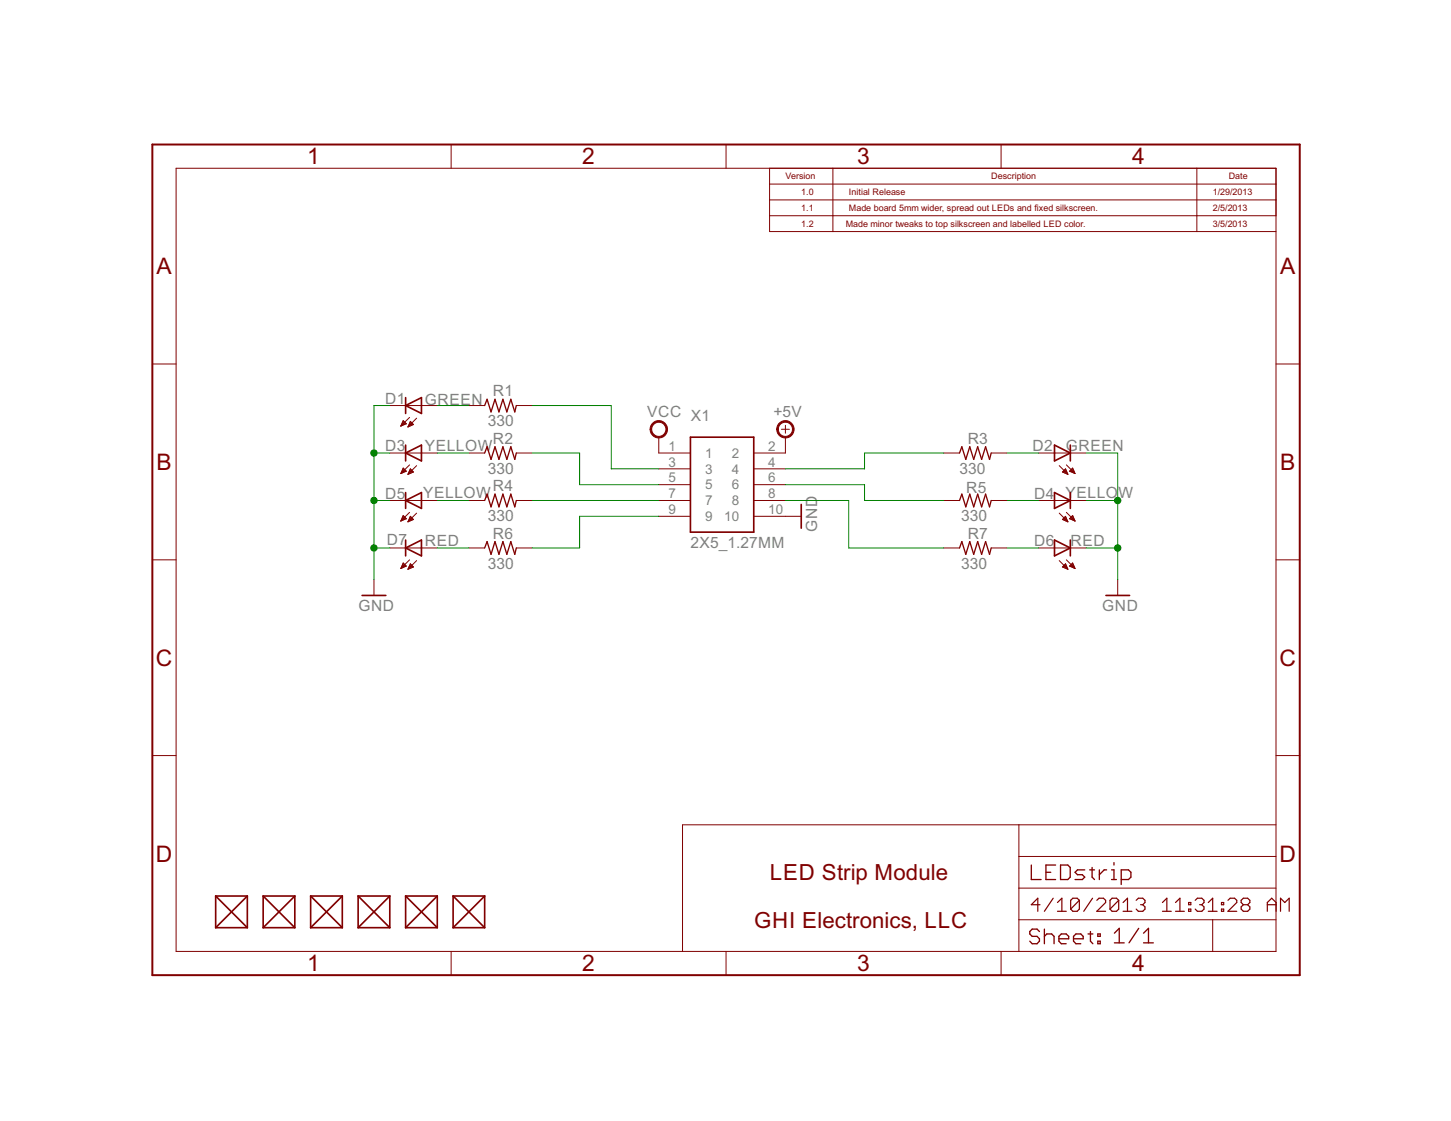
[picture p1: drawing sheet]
<svg xmlns="http://www.w3.org/2000/svg" width="279mm" height="216mm" viewBox="0 0 279 216" stroke-linecap="round" stroke-linejoin="round" font-family="sans-serif">
<g fill="none" stroke="#800000" stroke-width=".19">
<path d="M33.9 32.4h211.8v150.8h-211.8zM86.9 27.8v4.6M139.8 27.8v4.6M148.2 35.5h97.5M148.2 38.5h97.5M148.2 32.4v12.2h97.5M160.4 32.4v12.2M192.8 27.8v4.6M230.5 32.4v12.2M148.2 41.6h97.5M29.3 70.1h4.6M75.1 78.1h9.1"/>
<path d="M90.3 78.1h3M99.4 78.1h3.1M245.7 70.1h4.6M75.1 87.2h9.1M75.1 96.4h9.1M77.2 82h.1M77.2 91.1h.2M77.3 81.9h.3M77.3 91h.5M77.3 81.7h.6M77.4 90.8h.7M77.4 99.9h.8"/>
<path d="M77.4 81.6h.8M77.4 90.7h.7M77.4 99.7h.7M77.4 81.4h.7M77.5 90.5h.5M77.5 99.6h.4M77.5 81.3h.4M77.6 90.4h.3M77.6 99.4h.2M77.6 81.1h.2M77.6 90.2h.1M77.6 81l.7 .6-1.1 .5z"/>
<path d="M77.6 90.1l.7 .7-1.1 .4zM77.6 99.3l.7 .6-1.1 .5zM78.6 82.2h.1M78.6 91.3h.2M78.6 82h.4M78.7 91.1h.4M78.7 81.9h.6M78.7 91h.8M78.8 81.7h.8M78.8 90.8h.7M78.8 99.9h.6M78.8 81.6h.6"/>
<path d="M78.9 90.7h.5M78.9 80.4l-1.7 1.7M78.9 89.5l-1.7 1.7M78.9 98.7l-1.7 1.7M78.9 99.7h.4M78.9 81.4h.4M78.9 90.5h.3M79 99.6h.1M79 81.3h.1M79 90.4h.1M79 81.2l.6 .6-1.1 .4zM79 90.3l.6 .6-1.1 .5z"/>
<path d="M79 99.4l.6 .7-1.1 .4zM80.2 80.5l-1.7 1.7M80.2 89.7l-1.7 1.7M80.2 98.8l-1.7 1.7M90.3 87.2h3M90.3 96.4h3M99.4 87.2h3.1M99.4 96.4h3.1M126.9 99.4h6M126.9 84.2v3h6M126.9 90.3h6M126.9 93.3h6"/>
<path d="M126.9 96.4h6M145.1 99.4h9.2M145.1 90.3h6.1M145.1 93.3h6.1M145.1 96.4h6.1M150.5 82.7h1.5M151.2 81.9v1.5M151.2 84.2v3h-6.1M181.7 87.2h3.1M181.7 96.4h3.1M190.9 87.2h3M190.9 96.4h3"/>
<path d="M200 87.2h9.1M200 96.4h9.1M204 98.8l1.6 1.7M204 89.7l1.6 1.7M204.7 90.8h.7M204.7 91h.8M204.7 99.9h.7M204.8 90.7h.5M204.9 99.7h.4M205 90.5h.3M205 99.6h.2M205 91.1h.5"/>
<path d="M205.1 90.4h.1M205.2 90.3l.4 1.1-1-.5zM205.3 98.7l1.7 1.7M205.3 89.5l1.7 1.7M205.4 91.3h.2M205.9 99.9l1.1 .5M205.9 99.9l.6-.6 .5 1.1M205.9 90.8l.6-.7 .5 1.1zM206 99.9h.8M206 90.7h.8M206.1 90.8h.7M206.1 99.7h.6"/>
<path d="M206.2 90.5h.5M206.3 99.6h.4M206.3 90.4h.3M206.4 99.4h.2M206.4 91h.5M206.5 90.2h.1M206.8 91.1h.2M29.3 107.8h4.6M72 111.6v3.1M75.1 105.5h9.1M77.2 100.3h.1M77.2 109.4h.2"/>
<path d="M77.3 100.2h.3M77.3 109.2h.5M77.3 100h.7M77.4 109.1h.7M77.4 108.9h.7M77.5 108.8h.5M77.6 108.6h.3M77.6 108.5h.1M77.6 108.4l.7 .6-1.1 .5zM78.6 100.5h.1M78.6 109.5h.2M78.6 100.3h.4"/>
<path d="M78.7 109.4h.4M78.7 100.2h.6M78.7 109.2h.8M78.8 100h.8M78.8 109.1h.7M78.9 108.9h.5M78.9 107.8l-1.7 1.7M78.9 108.8h.3M79 108.6h.1M79 108.6l.6 .6-1.1 .4zM80.2 108l-1.7 1.6M90.3 105.5h3"/>
<path d="M99.4 105.5h3.1M181.7 105.5h3.1M190.9 105.5h3M200 105.5h9.1M204 108l1.6 1.6M204.6 100.1l1 .4M204.6 100.1l.6-.7 .4 1.1M204.6 100h.8M204.7 109.1h.7M204.7 109.2h.8M204.8 108.9h.5M204.9 100.2h.6"/>
<path d="M205 108.8h.3M205 109.4h.5M205.1 108.6h.1M205.2 108.6l.4 1-1-.4zM205.2 100.3h.3M205.3 107.8l1.7 1.7M205.4 109.5h.2M205.6 100.5h.1M206 108.9h.8M206.1 109.1h.7M206.2 108.8h.5M206.2 100h.7"/>
<path d="M206.3 108.6h.3M206.4 109.2h.5M206.5 108.5h.1M206.5 108.4l-.6 .6 1.1 .5M206.5 108.4l.5 1.1M206.6 100.2h.3M206.8 109.4h.2M206.9 100.3h.1M215.2 111.6v3.1M245.7 107.8h4.6M29.3 145.5h4.6M196.2 158.9v24.3"/>
<path d="M245.7 158.9h-114.3v24.3M245.7 145.5h4.6M196.2 177.1h49.5M196.2 171h49.5M196.2 165h49.5M233.5 177.1v6.1M86.9 183.2v4.6M139.8 183.2v4.6M192.8 183.2v4.6"/>
</g>
<g fill="none" stroke="#800000" stroke-width=".25">
<path d="M93.3 78.1l.5-1.2 .8 2.4 .7-2.4 .8 2.4 .7-2.4 .8 2.4 .8-2.4 .7 2.4 .3-1.2M93.3 87.2l.5-1.2 .8 2.5 .7-2.5 .8 2.5 .7-2.5 .8 2.5 .8-2.5 .7 2.5 .3-1.3M93.3 96.4l.5-1.2 .8 2.4 .7-2.4 .8 2.4 .7-2.4 .8 2.4 .8-2.4 .7 2.4 .3-1.2M184.8 87.2l.4-1.2 .8 2.5 .7-2.5 .8 2.5 .8-2.5 .7 2.5 .8-2.5 .7 2.5 .4-1.3M184.8 96.4l.4-1.2 .8 2.4 .7-2.4 .8 2.4 .8-2.4 .7 2.4 .8-2.4 .7 2.4 .4-1.2M93.3 105.5l.5-1.2 .8 2.5 .7-2.5 .8 2.5 .7-2.5 .8 2.5 .8-2.5 .7 2.5 .3-1.3M184.8 105.5l.4-1.2 .8 2.5 .7-2.5 .8 2.5 .8-2.5 .7 2.5 .8-2.5 .7 2.5 .4-1.3M198.6 166.6v2.8h1.9M200.2 179.4l-.5-.5h-.9l-.5 .5v.5l.5 .4h.9l.5 .5v.5l-.5 .5h-.9l-.5-.5M201.1 178.9v2.9M201.4 168h.9M203.3 166.6h-1.9v2.8h1.9"/>
<path d="M204.2 166.6h1.4l.5 .5v1.8l-.5 .5h-1.4zM208.9 167.5h-1.4l-.5 .5 .5 .5h.9l.5 .4-.5 .5h-1.4M209.5 179.9h.9M209.8 167.5h1M210 179.4v1.9l.4 .5M210.3 167.1v1.8l.5 .5M211.4 179.9h.5v.4h-.5zM211.7 167.5v1.9M213.1 167.5h-.5l-.9 1M214 169.4h1M214 167.5h.5v1.9M214.5 166.1v.5"/>
<path d="M214.6 179.7l.9-.9v2.8M215.9 169.4h1.4l.5-.5v-.9l-.5-.5h-1.4v2.8M219.3 178.8l-1.9 2.8M220.2 179.7l.9-.9v2.8M201.1 180.3l.5-.4h.9l.5 .4v1.5M203.9 180.8h1.9v-.5l-.5-.4h-.9l-.5 .4v1l.5 .5h.9M206.7 180.8h1.9v-.5l-.5-.4h-.9l-.5 .4v1l.5 .5h.9M211.4 181.3h.5v.5h-.5zM214.6 181.6h1.9M220.2 181.6h1.9"/>
</g>
<g fill="none" stroke="#800000" stroke-width=".23">
<path d="M200.3 174.2h-1.7l1.2-1.2v2.5M202.8 173l-1.7 2.5M203.6 173.8l.9-.8v2.5M203.6 175.5h1.7M207.8 173.4v1.7l-.4 .4h-.8l-.4-.4M207.8 173.4l-.4-.4h-.8l-.4 .4v1.7M207.8 173.4l-1.6 1.7M210.4 173l-1.7 2.5M211.2 173.4l.4-.4h.9l.4 .4v.4l-1.7 1.7h1.7M215.4 173.4v1.7l-.4 .4h-.9l-.4-.4M215.4 173.4l-.4-.4h-.9l-.4 .4v1.7M215.4 173.4l-1.7 1.7"/>
<path d="M216.3 175.5h1.7M216.3 173.8l.8-.8v2.5M218.8 173.4l.4-.4h.8l.5 .4v.4l-.5 .4M219.6 174.2h.4M220 174.2l.5 .5v.4l-.5 .4h-.8l-.4-.4M223.8 175.5h1.7M223.8 173.8l.9-.8v2.5M226.4 175.5h1.6M226.4 173.8l.8-.8v2.5M228.9 173.8h.4v.4h-.4zM228.9 175.1h.4v.4h-.4zM230.1 173.4l.5-.4h.8l.4 .4v.4l-.4 .4"/>
<path d="M231 174.2h.4M231.4 174.2l.4 .5v.4l-.4 .4h-.8l-.5-.4M232.7 175.5h1.7M232.7 173.8l.8-.8v2.5M235.2 173.8h.4v.4h-.4zM235.2 175.1h.4v.4h-.4zM236.5 173.4l.4-.4h.8l.4 .4v.4l-1.6 1.7h1.6M239.4 174.2h.8M239.4 174.2l-.4 .5v.4l.4 .4h.8l.5-.4v-.4l-.5-.5M239.4 174.2l-.4-.4v-.4l.4-.4h.8l.5 .4v.4l-.5 .4M244 174.2h1.7M244 175.5v-1.7l.9-.8 .8 .8v1.7"/>
<path d="M246.6 175.5v-2.5l.8 .8 .8-.8v2.5"/>
</g>
<path d="M29.3 27.8h221v160h-221z" fill="none" stroke="#800000" stroke-width=".38"/>
<g fill="none" stroke="#800000" stroke-width=".32">
<path d="M78.1 78.1l3.1-1.5v3zM78.1 76.6v3M78.1 85.7v3.1M78.1 94.9v3M78.1 87.2l3.1-1.5v3.1zM78.1 96.4l3.1-1.5v3zM132.9 84.2h12.2v18.3h-12.2zM154.3 97.2v4.5M203.1 85.7l3 1.5-3 1.6zM203.1 94.9l3 1.5-3 1.5zM206.1 85.7v3.1M206.1 94.9v3"/>
<path d="M69.7 114.7h4.6M78.1 104v3.1M78.1 105.5l3.1-1.5v3.1zM203.1 104l3 1.5-3 1.6zM206.1 104v3.1M213 114.7h4.5M41.5 172.6l6.1 6.1M41.5 172.6h6.1M41.5 178.7h6.1M41.5 172.6v6.1M47.6 172.6l-6.1 6.1M47.6 172.6v6.1"/>
<path d="M50.7 172.6h6.1M50.7 178.7h6.1M50.7 172.6l6.1 6.1M50.7 172.6v6.1M56.8 172.6l-6.1 6.1M56.8 172.6v6.1M59.8 172.6h6.1M59.8 178.7h6.1M59.8 172.6l6.1 6.1M59.8 172.6v6.1M65.9 172.6l-6.1 6.1M65.9 172.6v6.1"/>
<path d="M69 172.6h6.1M69 178.7h6.1M69 172.6l6.1 6.1M69 172.6v6.1M75.1 172.6l-6.1 6.1M75.1 172.6v6.1M78.1 172.6h6.1M78.1 178.7h6.1M78.1 172.6v6.1M78.1 172.6l6.1 6.1M84.2 172.6l-6.1 6.1M84.2 172.6v6.1"/>
<path d="M87.2 172.6h6.1M87.2 178.7h6.1M87.2 172.6l6.1 6.1M87.2 172.6v6.1M93.3 172.6l-6.1 6.1M93.3 172.6v6.1"/>
</g>
<g fill="#800000" stroke="#800000" stroke-width=".19">
<path d="M149.9 81.6a1.67 1.67 0 0 1 2.7 .1 1.67 1.67 0 0 1-.9 2.6 1.67 1.67 0 0 1-2.1-1.6h.3a1.37 1.37 0 0 1 1.9-1.3 1.37 1.37 0 0 1 .3 2.3 1.37 1.37 0 0 1-2.2-.7v-.3h-.3z" fill-rule="evenodd"/>
<path d="M125.6 81.6a1.68 1.68 0 0 1 2.7 .2 1.68 1.68 0 0 1-1 2.5 1.68 1.68 0 0 1-2.1-1.6h.3a1.38 1.38 0 0 1 1.9-1.3 1.38 1.38 0 0 1 .3 2.3 1.38 1.38 0 0 1-2.2-.7v-.3h-.3l.1-.8z" fill-rule="evenodd"/>
</g>
<g fill="none" stroke="#008000" stroke-width=".19">
<path d="M75.1 78.1h-3.1v33.5M84.2 78.1h6.1M102.5 78.1h15.2v12.2h9.2M72 87.2h3.1M72 96.4h3.1M84.2 87.2h6.1M84.2 96.4h6.1M102.5 87.2h9.1v6.1h15.3M102.5 96.4h24.4M126.9 99.4h-15.3v6.1h-9.1M151.2 96.4h12.2v9.1h18.3M151.2 93.3h15.3v3.1h15.2"/>
<path d="M181.7 87.2h-15.2v3.1h-15.3M193.9 87.2h6.1M193.9 96.4h6.1M209.1 87.2h6.1v24.4M209.1 96.4h6.1M72 105.5h3.1M84.2 105.5h6.1M193.9 105.5h6.1M209.1 105.5h6.1"/>
</g>
<g fill="#008000" stroke="#008000" stroke-width=".19">
<circle cx="72" cy="87.2" r=".61"/>
<circle cx="72" cy="96.4" r=".61"/>
<circle cx="72" cy="105.5" r=".61"/>
<circle cx="215.2" cy="96.4" r=".61"/>
<circle cx="215.2" cy="105.5" r=".61"/>
</g>
<g font-size="4.9" fill="#800000">
<text x="59.2" y="31.7">1</text>
<text x="112.1" y="31.7">2</text>
<text x="165.1" y="31.7">3</text>
<text x="218" y="31.7">4</text>
<text x="30.2" y="52.8">A</text>
<text x="246.5" y="52.8">A</text>
<text x="30.2" y="90.5">B</text>
<text x="246.5" y="90.5">B</text>
<text x="30" y="128.2">C</text>
<text x="246.4" y="128.2">C</text>
<text x="30" y="166">D</text>
<text x="246.4" y="166">D</text>
<text x="59.2" y="187.1">1</text>
<text x="112.1" y="187.1">2</text>
<text x="165.1" y="187.1">3</text>
<text x="218" y="187.1">4</text>
</g>
<g font-size="4.8" fill="#800000">
<text x="148.3" y="169.5">LED Strip Module</text>
<text x="145.2" y="178.7">GHI Electronics, LLC</text>
</g>
<g font-size="3.3" fill="#808080">
<text x="74.2" y="77.8">D1</text>
<text x="81.8" y="78">GREEN</text>
<text x="94.9" y="76.3">R1</text>
<text x="93.9" y="82.1">330</text>
<text x="124.6" y="80.4">VCC X1</text>
<text x="149" y="80.4">+5V</text>
<text x="74.2" y="87">D3</text>
<text x="81.8" y="86.8">YELLOW</text>
<text x="94.9" y="85.5">R2</text>
<text x="186.3" y="85.5">R3</text>
<text x="198.8" y="87">D2</text>
<text x="205.3" y="86.8">GREEN</text>
<text x="81.5" y="95.9">YELLOW</text>
<text x="93.9" y="91.2">330</text>
<text x="94.9" y="94.6">R4</text>
<text x="184.8" y="91.2">330</text>
<text x="186" y="94.9">R5</text>
<text x="215.4" y="95.9">W</text>
<text x="74.2" y="96.1">D5</text>
<text x="93.9" y="100.4">330</text>
<text x="185.1" y="100.4">330</text>
<text x="199.1" y="96.1">D4 YELLO</text>
<text x="74.5" y="104.9">D7</text>
<text x="81.8" y="105.1">RED</text>
<text x="94.9" y="103.7">R6</text>
<text x="133" y="105.5">2X5_1.27MM</text>
<text x="157.3" y="102.4" transform="rotate(-90 157.3 102.4)">GND</text>
<text x="186.3" y="103.7">R7</text>
<text x="199.1" y="105.2">D6</text>
<text x="206.2" y="105.1">RED</text>
<text x="93.9" y="109.5">330</text>
<text x="185.1" y="109.5">330</text>
<text x="69" y="117.7">GND</text>
<text x="212.2" y="117.7">GND</text>
</g>
<g font-size="2.9" fill="#808080">
<text x="128.7" y="86.8">1</text>
<text x="128.7" y="89.9">3</text>
<text x="135.8" y="88.2">1</text>
<text x="140.9" y="88.2">2</text>
<text x="147.9" y="86.8">2</text>
<text x="147.9" y="89.9">4</text>
<text x="128.7" y="92.9">5</text>
<text x="128.7" y="96">7</text>
<text x="135.8" y="91.2">3</text>
<text x="135.8" y="94.3">5</text>
<text x="140.9" y="91.2">4</text>
<text x="140.9" y="94.3">6</text>
<text x="147.9" y="92.9">6</text>
<text x="147.9" y="96">8</text>
<text x="128.7" y="99">9</text>
<text x="135.8" y="97.3">7</text>
<text x="135.8" y="100.4">9</text>
<text x="139.5" y="100.3">10</text>
<text x="140.9" y="97.3">8</text>
<text x="147.9" y="99">10</text>
</g>
<g font-size="1.9" fill="#800000">
<text x="151.3" y="34.5">Version</text>
<text x="190.9" y="34.5">Description</text>
<text x="236.6" y="34.5">Date</text>
<text x="154.3" y="37.6">1.0</text>
<text x="154.3" y="40.6">1.1</text>
<text x="163.5" y="37.6">Initial Release</text>
<text x="163.5" y="40.6">Made board 5mm wider, spread out LEDs and fixed silkscreen.</text>
<text x="233.5" y="37.6">1/29/2013</text>
<text x="233.5" y="40.6">2/5/2013</text>
<text x="154.3" y="43.7">1.2</text>
<text x="162.8" y="43.7">Made minor tweaks to top silkscreen and labelled LED color.</text>
<text x="233.5" y="43.7">3/5/2013</text>
</g>
</svg>
